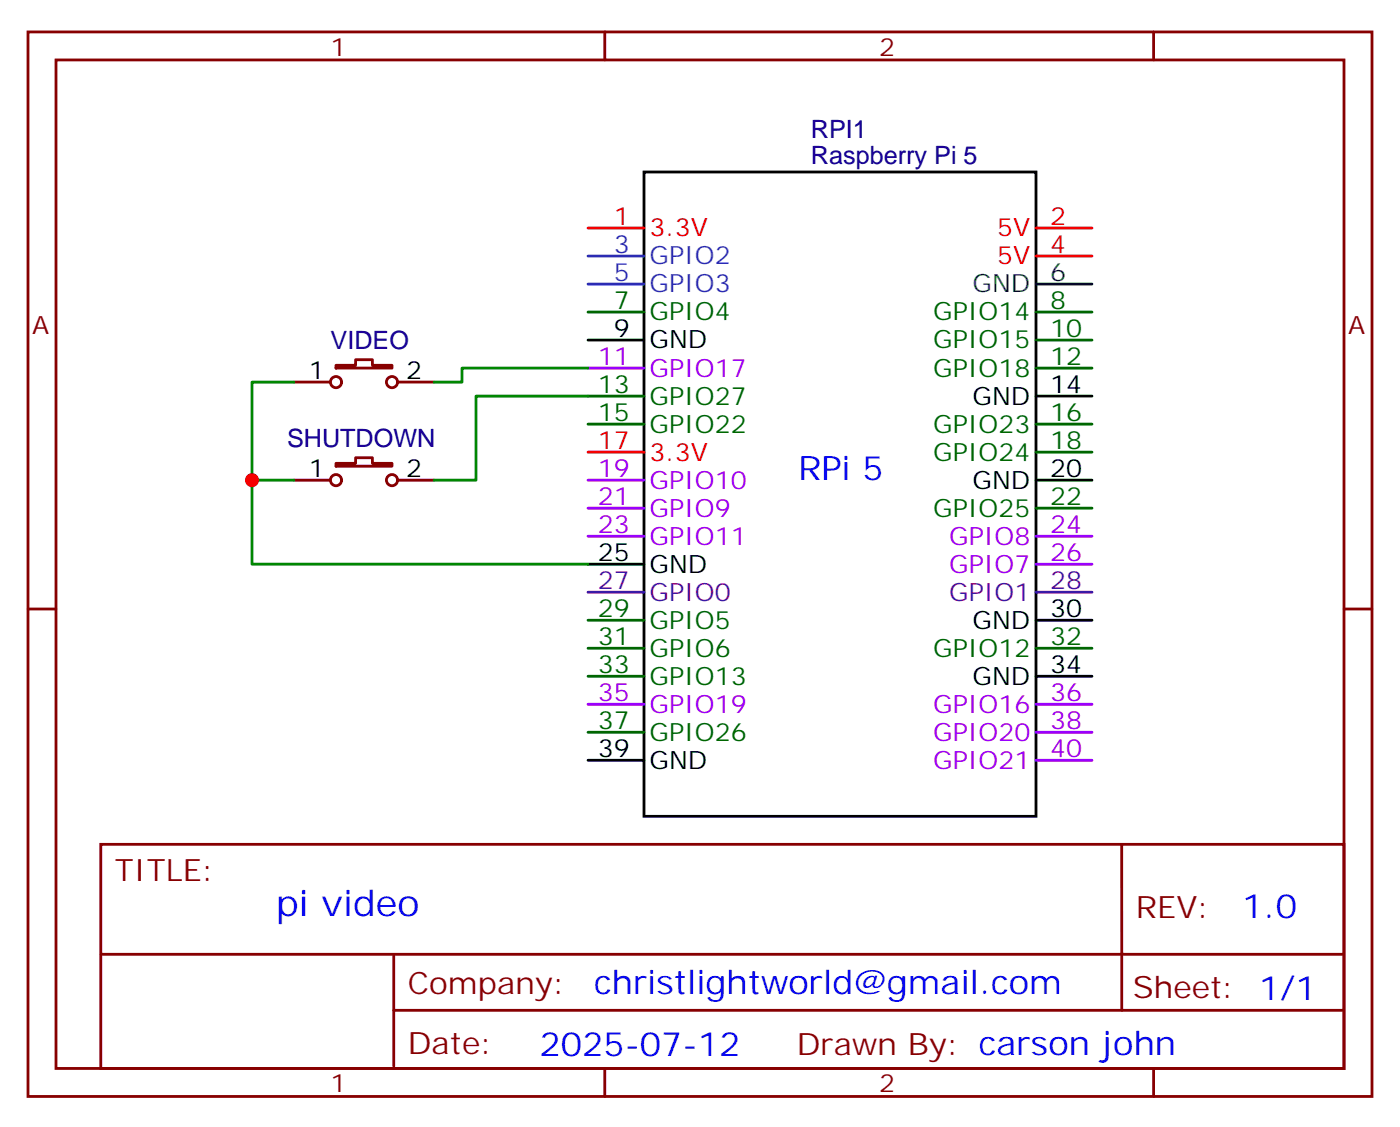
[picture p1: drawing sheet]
<svg xmlns="http://www.w3.org/2000/svg" width="176mm" height="142mm" viewBox="0 0 176 142" stroke-linecap="round" stroke-linejoin="round" font-family="sans-serif">
<g fill="none" stroke="#870000" stroke-width=".35">
<path d="M3.5 4h169.4v134.1h-169.4zM7.1 7.5h162.2v127h-162.2zM76.2 4v3.5M145.3 4v3.5M37 48.1h4.6M42.3 46h2.5v-.7h2.1v.7h2.5v.4h-7.1zM42.3 58.3h2.5v-.7h2.1v.7h2.5v.4h-7.1zM50.1 48.1h4.6M3.5 76.7h3.6M37 60.5h4.6M50.1 60.5h4.6M169.3 76.7h3.6"/>
<path d="M12.7 106.3h156.6v28.2h-156.6zM141.3 106.4v20.8M12.7 120.2h156.5M49.6 127.2h119.6M49.6 120.2v14.1M76.2 134.5v3.6M145.3 134.5v3.6"/>
<circle cx="42.3" cy="48.1" r=".71"/>
<circle cx="49.4" cy="48.1" r=".71"/>
<circle cx="42.3" cy="60.5" r=".71"/>
<circle cx="49.4" cy="60.5" r=".71"/>
</g>
<path d="M81.1 21.7h49.4v81.1h-49.4zM74.1 42.8h7M130.5 49.9h7.1M74.1 71h7M130.5 60.5h7.1M130.5 78.1h7.1M74.1 95.7h7M130.5 85.2h7.1" fill="none" stroke="#000" stroke-width=".35"/>
<path d="M74.1 28.7h7M130.5 28.7h7.1M130.5 32.2h7.1M74.1 56.9h7" fill="none" stroke="#f00" stroke-width=".35"/>
<path d="M74.1 32.2h7M74.1 35.8h7" fill="none" stroke="#06c" stroke-width=".35"/>
<path d="M130.5 35.8h7.1" fill="none" stroke="#333" stroke-width=".35"/>
<g fill="none" stroke="#060" stroke-width=".35">
<path d="M74.1 39.3h7M130.5 39.3h7.1M74.1 49.9h7M74.1 53.4h7M130.5 42.8h7.1M130.5 46.4h7.1M130.5 53.4h7.1M130.5 56.9h7.1M74.1 78.1h7M130.5 64h7.1M74.1 81.6h7M74.1 85.2h7"/>
<path d="M74.1 92.2h7M130.5 81.6h7.1"/>
</g>
<path d="M74.1 46.4h7M74.1 60.5h7M74.1 64h7M74.1 67.5h7M130.5 67.5h7.1M130.5 71h7.1M74.1 88.7h7M130.5 88.7h7.1M130.5 92.2h7.1M130.5 95.7h7.1" fill="none" stroke="#90f" stroke-width=".35"/>
<path d="M74.1 74.6h7M130.5 74.6h7.1" fill="none" stroke="#609" stroke-width=".35"/>
<path d="M37 48.1h-5.3v12.4h5.3M74.1 46.4h-15.9v1.7h-3.5M74.1 49.9h-14.1v10.6h-5.3M31.7 60.5v10.5h42.4" fill="none" stroke="#008700" stroke-width=".35"/>
<circle cx="31.8" cy="60.5" r=".88" fill="#c00"/>
<text font-size="4.6" fill="#00f" x="34.8" y="115.4">pi video</text>
<g font-size="4.2" fill="#00f">
<text x="100.5" y="60.5">RPi 5</text>
<text x="156.5" y="115.6">1.0</text>
<text x="74.9" y="125.2">christlightworld@gmail.com</text>
<text x="68" y="133">2025-07-12</text>
</g>
<g font-size="3.9" fill="#800">
<text x="14.5" y="110.9">TITLE:</text>
<text x="143.1" y="115.6">REV:</text>
<text x="51.4" y="125.1">Company:</text>
<text x="142.7" y="125.7">Sheet: 1/1</text>
<text x="51.4" y="132.8">Date:</text>
<text x="100.4" y="132.9">Drawn By: carson john</text>
</g>
<g font-size="3.2" fill="#800">
<text x="41.6" y="7">1</text>
<text x="110.8" y="7">2</text>
<text x="4.1" y="42.1">A</text>
<text x="169.9" y="42.1">A</text>
<text x="41.6" y="137.5">1</text>
<text x="110.8" y="137.5">2</text>
</g>
<g font-size="3.2" fill="#000080">
<text x="102.2" y="17.4">RPI1</text>
<text x="102.2" y="20.6">Raspberry Pi 5</text>
<text x="41.7" y="44">VIDEO</text>
<text x="36.2" y="56.3">SHUTDOWN</text>
</g>
<g font-size="3.2" fill="#f00">
<text x="77.4" y="28.4">1</text>
<text x="81.8" y="29.8">3.3V</text>
<text x="125.6" y="29.8">5V</text>
<text x="132.3" y="28.4">2</text>
<text x="125.6" y="33.3">5V</text>
<text x="132.3" y="31.9">4</text>
<text x="75.3" y="56.6">17</text>
<text x="81.8" y="58">3.3V</text>
</g>
<g font-size="3.2" fill="#06c">
<text x="77.4" y="31.9">3</text>
<text x="77.4" y="35.4">5</text>
<text x="81.8" y="33.3">GPIO2</text>
<text x="81.8" y="36.8">GPIO3</text>
</g>
<g font-size="3.2" fill="#333">
<text x="132.3" y="35.4">6</text>
<text x="122.5" y="36.8">GND</text>
</g>
<g font-size="3.2" fill="#060">
<text x="77.4" y="38.9">7</text>
<text x="81.8" y="40.4">GPIO4</text>
<text x="117.6" y="40.4">GPIO14</text>
<text x="132.3" y="38.9">8</text>
<text x="117.6" y="43.9">GPIO15</text>
<text x="117.6" y="47.4">GPIO18</text>
<text x="132.3" y="42.5">10</text>
<text x="132.3" y="46">12</text>
<text x="75.3" y="49.5">13</text>
<text x="75.3" y="53.1">15</text>
<text x="81.8" y="50.9">GPIO27</text>
<text x="132.3" y="53.1">16</text>
<text x="81.8" y="54.5">GPIO22</text>
<text x="117.6" y="54.5">GPIO23</text>
<text x="117.6" y="58">GPIO24</text>
<text x="132.3" y="56.6">18</text>
<text x="117.6" y="65.1">GPIO25</text>
<text x="132.3" y="63.6">22</text>
<text x="75.3" y="77.8">29</text>
<text x="75.3" y="81.3">31</text>
<text x="81.8" y="79.2">GPIO5</text>
<text x="81.8" y="82.7">GPIO6</text>
<text x="117.6" y="82.7">GPIO12</text>
<text x="132.3" y="81.3">32</text>
<text x="75.3" y="84.8">33</text>
<text x="81.8" y="86.2">GPIO13</text>
<text x="75.3" y="91.9">37</text>
<text x="81.8" y="93.3">GPIO26</text>
</g>
<g font-size="3.2">
<text x="38.9" y="47.8">1</text>
<text x="51.2" y="47.8">2</text>
<text x="77.4" y="42.5">9</text>
<text x="81.8" y="43.9">GND</text>
<text x="122.5" y="50.9">GND</text>
<text x="132.3" y="49.5">14</text>
<text x="38.9" y="60.1">1</text>
<text x="51.2" y="60.1">2</text>
<text x="122.5" y="61.5">GND</text>
<text x="132.3" y="60.1">20</text>
<text x="75.3" y="70.7">25</text>
<text x="81.8" y="72.1">GND</text>
<text x="132.3" y="77.8">30</text>
<text x="122.5" y="79.2">GND</text>
<text x="122.5" y="86.2">GND</text>
<text x="132.3" y="84.8">34</text>
<text x="75.3" y="95.4">39</text>
<text x="81.8" y="96.8">GND</text>
</g>
<g font-size="3.2" fill="#90f">
<text x="75.3" y="46">11</text>
<text x="81.8" y="47.4">GPIO17</text>
<text x="75.3" y="60.1">19</text>
<text x="75.3" y="63.6">21</text>
<text x="81.8" y="61.5">GPIO10</text>
<text x="81.8" y="65.1">GPIO9</text>
<text x="75.3" y="67.2">23</text>
<text x="81.8" y="68.6">GPIO11</text>
<text x="119.6" y="68.6">GPIO8</text>
<text x="132.3" y="67.2">24</text>
<text x="132.3" y="70.7">26</text>
<text x="119.6" y="72.1">GPIO7</text>
<text x="75.3" y="88.3">35</text>
<text x="81.8" y="89.7">GPIO19</text>
<text x="117.6" y="89.7">GPIO16</text>
<text x="132.3" y="88.3">36</text>
<text x="117.6" y="93.3">GPIO20</text>
<text x="132.3" y="91.9">38</text>
<text x="132.3" y="95.4">40</text>
<text x="117.6" y="96.8">GPIO21</text>
</g>
<g font-size="3.2" fill="#609">
<text x="75.3" y="74.2">27</text>
<text x="81.8" y="75.6">GPIO0</text>
<text x="119.6" y="75.6">GPIO1</text>
<text x="132.3" y="74.2">28</text>
</g>
</svg>
